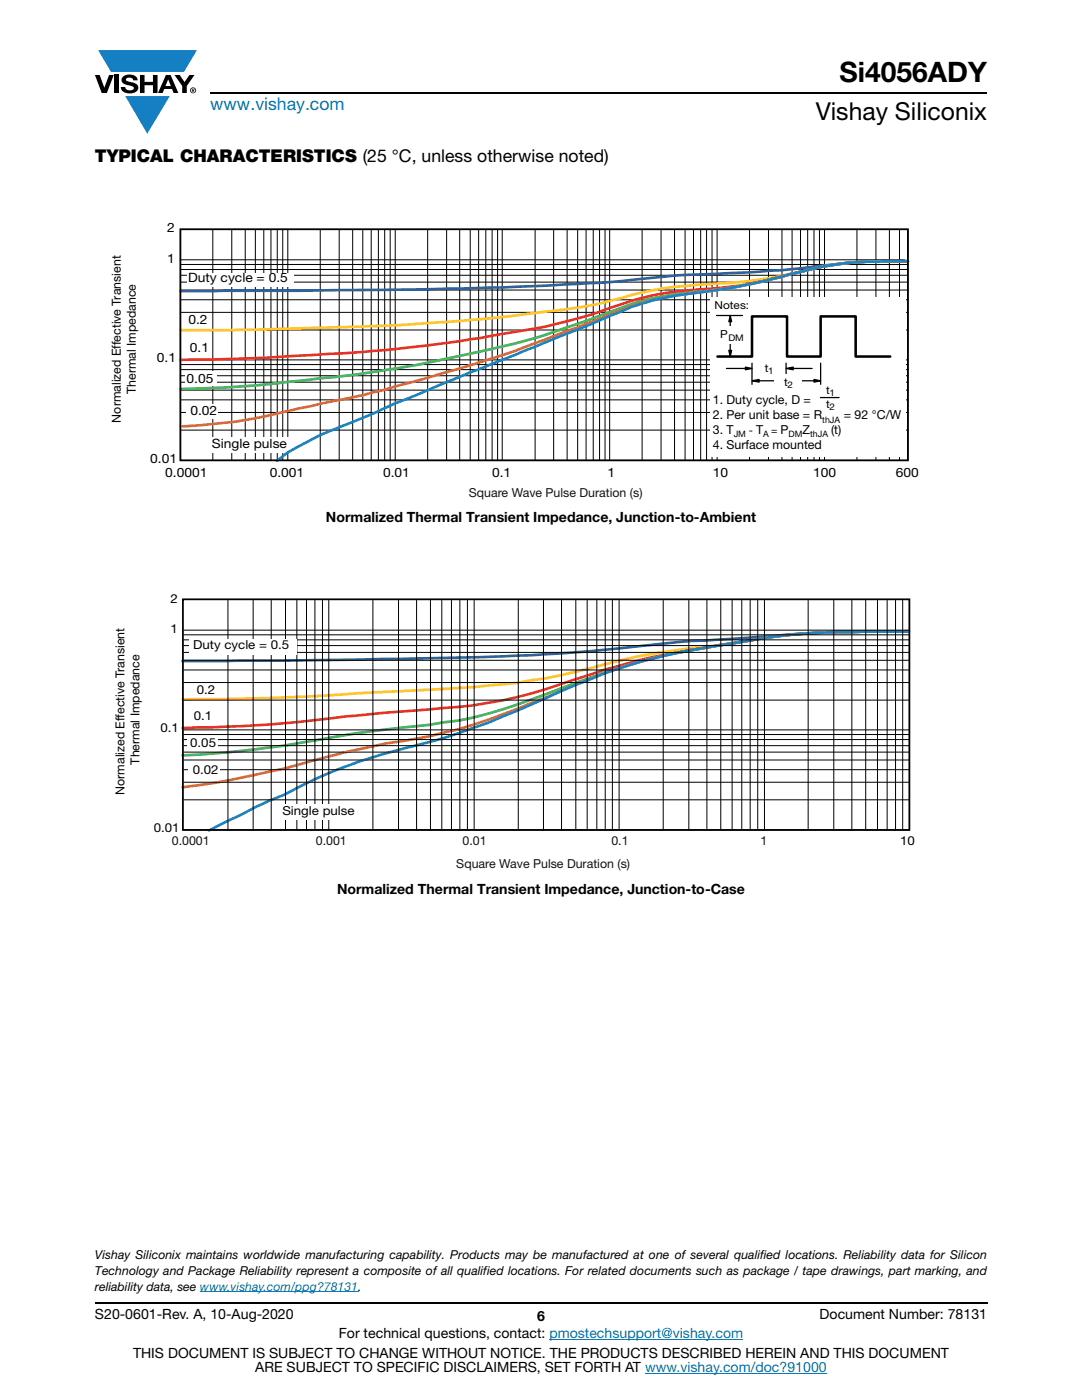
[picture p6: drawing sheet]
<svg xmlns="http://www.w3.org/2000/svg" width="216mm" height="279mm" viewBox="0 0 216 279" stroke-linecap="round" stroke-linejoin="round" font-family="sans-serif">
<g fill="#147fc3">
<path d="M19.6 10h19.7l-2.6 4.3h-1.1h-13.5z"/>
<path d="M25 19.2h8.9l-4.5 7.5z"/>
</g>
<g fill="#000">
<path d="M18.9 15h1l.9 2.5 1-2.5h.9l-1.4 3.6h-1zM22.9 15h.9v3.6h-.9zM24.6 15.3a2.1 2.1 0 0 1 2.8 .3l.1 .4h-.9a.79 .79 0 0 0-.7-.5 .79 .79 0 0 0-.8 .4l.3 .3 1 .2a1.08 1.08 0 0 1 1.2 1 1.08 1.08 0 0 1-1.1 1.2 1.73 1.73 0 0 1-2.4-1.2h.9a.96 .96 0 0 0 .8 .6 .96 .96 0 0 0 .9-.4 1.31 1.31 0 0 0-1.2-.6 1.03 1.03 0 0 1-1.1-.6 1.03 1.03 0 0 1 .2-1.1zM27.9 15h.9v1.3h1.7v-1.3h.9v3.6h-.9v-1.6h-1.7v1.6h-.9zM34.8 15h1.1l.9 1.4 1-1.4h1l-1.5 2.2v1.4h-.9v-1.4z"/>
<path d="M33.6 15.9l.5 1.3h-1.1zM33.1 15l-1.6 3.6h1l.3-.8h1.5l.3 .8h1l-1.6-3.6z"/>
<path d="M38.4 17.8h.2v.2h-.2zM38.3 17.7v.7h.1v-.3l.4 .3-.2-.3 .2-.2-.1-.2z"/>
<path d="M38.1 18a.46 .46 0 0 1 .9 0 .46 .46 0 0 1-.9 0zM37.9 18a.6 .6 0 0 0 1.2 0 .6 .6 0 0 0-1.2 0z"/>
</g>
<path d="M42 18.6h155M18.9 260h178.1" fill="none" stroke="#000" stroke-width=".36"/>
<path d="M39.9 257.8h31.6M109.6 267.3h38.7M128.7 274h36.3" fill="none" stroke="#007ec4" stroke-width=".2"/>
<g fill="none" stroke="#000" stroke-width=".2">
<path d="M36 56.3h145.2M36 53.8h145.2M36 54.9h145.2M36 45.8h145.2M36 51.8h144.5M36 52.8h145.2M36 57.9h145.2M36 59.8h145.2M42.5 45.9v46M46.2 45.9v46M48.9 45.9v46M51 45.9v46"/>
<path d="M52.6 45.9v46M54.1 45.9v46M55.3 45.9v46M56.4 45.9v46M57.4 45.9v46M63.9 45.9v46M67.7 45.9v46M70.4 45.9v46M72.4 45.9v46M74.1 45.9v46M75.5 45.9v46M76.8 45.9v46"/>
<path d="M77.9 45.9v46M78.9 45.9v46M85.3 45.9v46M89.1 45.9v46M91.7 45.9v46M93.8 45.9v46M95.5 45.9v46M96.9 45.9v46M98.2 45.9v46M99.3 45.9v46M100.2 45.9v46M106.8 45.9v46"/>
<path d="M110.5 45.9v46M113.2 45.9v46M115.3 45.9v46M116.9 45.9v46M118.4 45.9v46M119.6 45.9v46M120.7 45.9v46M121.7 45.9v46M128.1 45.9v46M131.9 45.9v46M134.6 45.9v46M136.7 45.9v46"/>
<path d="M138.4 45.9v46M139.8 45.9v46M141 45.9v46M142.1 45.9v46M143.1 45.9v46M149.6 45.9v46M153.3 45.9v46M156 45.9v46M158.1 45.9v46M159.7 45.9v46M161.2 45.9v46M162.4 45.9v46"/>
<path d="M163.5 45.9v46M164.5 45.9v46M171 45.9v46M174.8 45.9v46M177.5 45.9v46M179.5 45.9v46M181.2 45.9v46h-145.2v-46M36 71.8h145.2M36 62.3h145.2M36 65.9h145.2M36 72.8h145.2M36 73.8h145.2"/>
<path d="M36 75h145.2M36 76.3h145.2M36 77.9h145.2M36 79.8h145.2M36 82.3h145.2M36 85.8h145.2"/>
</g>
<g fill="#fff">
<path d="M36.9 74h6.3v2.9h-6.3z"/>
<path d="M37.2 80.7h6.4v2.9h-6.4z"/>
<path d="M40.3 87.3h17.9v3.1h-17.9z"/>
<path d="M37.4 54.5h21.2v2.6h-21.2z"/>
</g>
<path d="M181.2 52.1a122.8 122.8 0 0 0-21 1.4l-4.3 .4-10.4 .6a218.9 218.9 0 0 0-23.9 1.8 903.5 903.5 0 0 1-54.9 1.6l-30.7 .2" fill="none" stroke="#2d5d9d" stroke-width=".53"/>
<path d="M181.2 52.1h-3.9a58.8 58.8 0 0 0-17.1 2.1 95.7 95.7 0 0 1-19.2 2.5 63.4 63.4 0 0 0-16.9 2.8l-2.5 .5a67.9 67.9 0 0 1-12.9 2.2 417.4 417.4 0 0 1-49.7 3.3l-12.2 .4h-10.8" fill="none" stroke="#fec626" stroke-width=".53"/>
<path d="M181.2 52.1h-3.9a68.3 68.3 0 0 0-21.4 3.1 74.7 74.7 0 0 1-17.2 2.6 60.5 60.5 0 0 0-19.2 4.5 100.2 100.2 0 0 1-19.3 4.4 292 292 0 0 1-40.3 4.3 406.9 406.9 0 0 1-23.9 .8" fill="none" stroke="#ee2d2d" stroke-width=".53"/>
<path d="M181.2 52.1a93.5 93.5 0 0 0-14.2 .6 89.1 89.1 0 0 0-12.4 2.8l-1.1 .3a86.9 86.9 0 0 1-14.8 2.4 55.3 55.3 0 0 0-17.1 4.1l-4.3 1.6-6.3 2.2a193 193 0 0 1-23.7 5.9 232.7 232.7 0 0 1-25.5 3.8 239.1 239.1 0 0 1-21.5 1.7l-4.3 .1" fill="none" stroke="#48b85c" stroke-width=".53"/>
<path d="M181.2 52.1a86.4 86.4 0 0 0-15.7 .9l-5.3 1.2a141.4 141.4 0 0 1-22.7 4.4 50.7 50.7 0 0 0-13.4 3.3l-2.5 .9a344.7 344.7 0 0 1-27.7 10.1l-10.7 3.1a217.8 217.8 0 0 1-19.4 4.6l-3.9 .9a101.8 101.8 0 0 1-23.9 3.6" fill="none" stroke="#f37229" stroke-width=".53"/>
<path d="M181.2 52.1l-6 .1a63 63 0 0 0-17.2 2.5 122.6 122.6 0 0 1-19.3 3.8 59.7 59.7 0 0 0-12.8 2.8l-19.2 7.9a984.1 984.1 0 0 0-36.4 15.1l-2.1 .7a57.4 57.4 0 0 0-10.8 5.3l-2.1 1.6" fill="none" stroke="#1782c5" stroke-width=".53"/>
<path d="M36 45.7h145.2v46.2h-145.2z" fill="none" stroke="#000" stroke-width=".35"/>
<path d="M141.7 59.4h39v31.8h-39z" fill="#fff"/>
<g fill="none" stroke="#000" stroke-width=".25">
<path d="M143 63h5.2M145 73.5h4.1M148.7 73.3l1.4 .2-1.4 .3zM150.1 72.5v4.2M150.1 76l1.4-.3v.6zM151.1 76h4.1M156.9 72.5v2.1M156.9 73.5l1.4-.2v.5zM157.8 73.5h4.2M158.6 76h4.2M162.4 75.7l1.3 .3-1.3 .3zM163.7 79.3h3.7"/>
<path d="M163.7 72.5v4.2"/>
</g>
<path d="M148.7 73.3l1.4 .2-1.4 .3zM150.1 76l1.4-.3v.6zM156.9 73.5l1.4-.2v.5zM162.4 75.7l1.3 .3-1.3 .3z" fill="#000"/>
<g fill="#fff">
<path d="M150.7 71.8h5.6v3.5h-5.6z"/>
<path d="M154.5 74.6h5.6v3.5h-5.6z"/>
</g>
<path d="M145.4 69.9h.6l-.3 1.3zM145.7 63l.3 1.2h-.6z" fill="#000"/>
<path d="M145.4 69.9h.6l-.3 1.3zM145.7 63l.3 1.2h-.6zM145.7 63.8v6.5" fill="none" stroke="#000" stroke-width=".25"/>
<path d="M141.8 65.2h8.4v3.5h-8.4z" fill="#fff"/>
<path d="M143.2 71.2h6.9v-8.1h6.9v8.1h6.7v-8.1h7v8.1h6.9" fill="none" stroke="#000" stroke-width=".51"/>
<path d="M181.4 126.1h-8.8a390.7 390.7 0 0 0-27.4 1.4 385.4 385.4 0 0 0-25.9 2.3 620 620 0 0 1-45.3 1.8l-17.3 .2-20.3 .1" fill="none" stroke="#2d5d9d" stroke-width=".53"/>
<path d="M181.4 126.1h-8.8a143.7 143.7 0 0 0-29 2.6 133.1 133.1 0 0 0-26.1 4.7 103.3 103.3 0 0 1-19.9 3.4l-9.1 .7-14.4 .7a467.1 467.1 0 0 1-29 1.3l-8.7 .1" fill="none" stroke="#fec626" stroke-width=".53"/>
<path d="M181.4 126h-8.8a129.4 129.4 0 0 0-26.1 2.3l-2.9 .5a143.8 143.8 0 0 0-26.1 5.9 147.6 147.6 0 0 1-17.3 5.1 134.8 134.8 0 0 1-17.4 2l-14.1 1.2a253.3 253.3 0 0 1-32.3 2.3" fill="none" stroke="#ee2d2d" stroke-width=".53"/>
<path d="M181.4 126.1h-8.8a129.4 129.4 0 0 0-26.1 2.2 132.8 132.8 0 0 0-22.6 4.9l-7.6 2.6a301.2 301.2 0 0 1-18.7 6.6l-6.1 1.4-5.9 .9a261.6 261.6 0 0 0-26.1 3.6 194.9 194.9 0 0 1-23.1 2.4" fill="none" stroke="#48b85c" stroke-width=".53"/>
<path d="M181.4 126.1h-8.8a129.3 129.3 0 0 0-26.1 2.2 125.5 125.5 0 0 0-26 6.1l-5.9 2.4a217.2 217.2 0 0 1-23.1 8.7 99.9 99.9 0 0 1-14.6 2.9l-8.2 1.8-6.1 1.6a99.5 99.5 0 0 1-11.6 2.8l-3.1 .7a100.5 100.5 0 0 1-11.5 1.8" fill="none" stroke="#f37229" stroke-width=".53"/>
<path d="M181.4 126.1h-8.8a129.8 129.8 0 0 0-26.1 2.2 125.5 125.5 0 0 0-24.6 5.6l-7.3 2.9a247.7 247.7 0 0 1-23.1 9.5l-5.9 1.8a109.4 109.4 0 0 0-28.9 10.5l-5.7 2.5-9.3 4.6" fill="none" stroke="#1782c5" stroke-width=".53"/>
<g fill="none" stroke="#000" stroke-width=".2">
<path d="M45.5 119.8v45.8M50.5 119.8v45.8M54.1 119.8v45.8M57 119.8v45.8M59.2 119.8v45.8M61.2 119.8v45.8M62.8 119.8v45.8M64.3 119.8v45.8M65.6 119.8v45.8M74.4 119.8v45.8M79.5 119.8v45.8M83.1 119.8v45.8"/>
<path d="M85.9 119.8v45.8M88.2 119.8v45.8M90.1 119.8v45.8M91.8 119.8v45.8M93.3 119.8v45.8M94.6 119.8v45.8M103.4 119.8v45.8M108.4 119.8v45.8M112 119.8v45.8M114.9 119.8v45.8M117.2 119.8v45.8M119.1 119.8v45.8"/>
<path d="M120.8 119.8v45.8M122.2 119.8v45.8M123.5 119.8v45.8M132.3 119.8v45.8M137.4 119.8v45.8M141.1 119.8v45.8M143.8 119.8v45.8M146.1 119.8v45.8M148 119.8v45.8M149.7 119.8v45.8M151.2 119.8v45.8M152.5 119.8v45.8"/>
<path d="M161.3 119.8v45.8M166.4 119.8v45.8M170 119.8v45.8M172.7 119.8v45.8M175.1 119.8v45.8M177 119.8v45.8M178.7 119.8v45.8M180.1 119.8v45.8M181.5 119.8v45.8h-144.8M36.7 125.8h144.8M36.7 126.7h144.8M36.7 131.8h144.8"/>
<path d="M36.7 133.7h144.8M36.7 136.2h144.8M36.7 139.7h144.8M36.7 130.2h144.8M36.7 127.7h144.8M36.7 128.8h144.8M36.7 146.6h144.8M36.7 147.6h144.8M36.7 148.8h144.8M36.7 150.1h144.8M36.7 151.7h144.8M36.7 153.6h144.8"/>
<path d="M36.7 156.1h144.8M36.7 159.6h144.8M36.7 145.7h144.8"/>
</g>
<g fill="#fff">
<path d="M37.4 146.9h6v2.8h-6z"/>
<path d="M37.6 152.3h6.2v2.9h-6.2z"/>
<path d="M55.7 160.5h17.9v3.1h-17.9z"/>
<path d="M37.9 127.5h21.3v3.1h-21.3z"/>
</g>
<path d="M36.5 119.6h145v46h-145z" fill="none" stroke="#000" stroke-width=".35"/>
<text font-size="5.6" x="167.5" y="16.4">Si4056ADY</text>
<text font-size="4.9" x="162.8" y="24">Vishay Siliconix</text>
<text font-size="3.5" fill="#007ec4" x="42" y="21.9">www.vishay.com</text>
<text font-size="3.5" x="18.9" y="32.3">TYPICAL CHARACTERISTICS (25 °C, unless otherwise noted)</text>
<g font-size="2.8">
<text x="65" y="104.1">Normalized Thermal Transient Impedance, Junction-to-Ambient</text>
<text x="67.2" y="178.5">Normalized Thermal Transient Impedance, Junction-to-Case</text>
<text x="18.9" y="263.3">S20-0601-Rev. A, 10-Aug-2020</text>
<text x="107.2" y="263.6">6</text>
<text x="163.6" y="263.3">Document Number: 78131</text>
<text x="67.6" y="267.1">For technical questions, contact: pmostechsupport@vishay.com</text>
<text x="26.5" y="271">THIS DOCUMENT IS SUBJECT TO CHANGE WITHOUT NOTICE. THE PRODUCTS DESCRIBED HEREIN AND THIS DOCUMENT</text>
<text x="50.9" y="273.8">ARE SUBJECT TO SPECIFIC DISCLAIMERS, SET FORTH AT www.vishay.com/doc?91000</text>
</g>
<g font-size="2.6">
<text x="33.3" y="46.4">2</text>
<text x="33.3" y="52.5">1</text>
<text x="37.5" y="56.4">Duty cycle = 0.5</text>
<text x="37.6" y="64.8">0.2</text>
<text x="37.9" y="70.2">0.1</text>
<text x="31.3" y="72.3">0.1</text>
<text x="37.2" y="76.5">0.05</text>
<text x="38" y="82.8">0.02</text>
<text x="42.3" y="89.4">Single pulse</text>
<text x="30" y="92.4">0.01</text>
<text x="33" y="95.2">0.0001</text>
<text x="53.8" y="95.2">0.001</text>
<text x="76.4" y="95.2">0.01</text>
<text x="98.2" y="95.2">0.1</text>
<text x="121.2" y="95.2">1</text>
<text x="142.3" y="95.2">10</text>
<text x="162.3" y="95.2">100</text>
<text x="178.7" y="95.2">600</text>
</g>
<g font-size="2.5">
<text x="27.1" y="78.6" transform="rotate(-90 27.1 78.6)">Thermal Impedance</text>
<text x="24.1" y="84.3" transform="rotate(-90 24.1 84.3)">Normalized Effective Transient</text>
<text x="34" y="120.3">2</text>
<text x="34" y="126.4">1</text>
<text x="38.6" y="129.6">Duty cycle = 0.5</text>
<text x="38.7" y="143.6">0.1</text>
<text x="39.2" y="138.5">0.2</text>
<text x="32" y="146.1">0.1</text>
<text x="38" y="149">0.05</text>
<text x="27.8" y="152.6" transform="rotate(-90 27.8 152.6)">Thermal Impedance</text>
<text x="38.5" y="154.5">0.02</text>
<text x="24.8" y="158.6" transform="rotate(-90 24.8 158.6)">Normalized Effective Transient</text>
<text x="30.7" y="166.1">0.01</text>
<text x="56.3" y="162.6">Single pulse</text>
<text x="179.6" y="168.6">10</text>
<text x="18.9" y="251.2">Vishay Siliconix maintains worldwide manufacturing capability. Products may be manufactured at one of several qualified locations. Reliability data for Silicon</text>
<text x="18.9" y="254.4">Technology and Package Reliability represent a composite of all qualified locations. For related documents such as package / tape drawings, part marking, and</text>
<text x="18.9" y="257.6">reliability data, see www.vishay.com/ppg?78131.</text>
</g>
<g font-size="2.5" fill="#000001">
<text x="142.2" y="80.7">1. Duty cycle, D =</text>
<text x="142.2" y="83.6">2. Per unit base = R</text>
<text x="168.4" y="83.6">= 92 °C/W</text>
<text x="142.2" y="89.6">4. Surface mounted</text>
<text x="142.2" y="86.6">3. T</text>
<text x="150.9" y="86.6">T</text>
<text x="155.8" y="86.6">P</text>
<text x="160.1" y="86.6">Z</text>
<text x="165.8" y="86.6">(t)</text>
</g>
<g font-size="2.5" fill="#101315">
<text x="93.5" y="99.2">Square Wave Pulse Duration (s)</text>
<text x="34.3" y="168.7">0.0001</text>
<text x="63" y="168.7">0.001</text>
<text x="91.1" y="173.3">Square Wave Pulse Duration (s)</text>
<text x="92.3" y="168.7">0.01</text>
<text x="122" y="168.7">0.1</text>
<text x="151.8" y="168.6">1</text>
</g>
<g font-size="2.2">
<text x="142.6" y="61.6">Notes:</text>
<text x="143.7" y="67.5">P</text>
<text x="152.6" y="74.1">t</text>
<text x="156.5" y="77">t</text>
<text x="164.8" y="78.5">t</text>
<text x="164.8" y="81.5">t</text>
</g>
<g font-size="2.1" fill="#000001">
<text x="149.4" y="86.6">-</text>
<text x="153.9" y="86.6">=</text>
</g>
<g font-size="1.8">
<text x="145.3" y="68">DM</text>
<text x="153.3" y="74.6">1</text>
<text x="157.1" y="77.4">2</text>
<text x="165.5" y="79">1</text>
<text x="165.5" y="81.9">2</text>
</g>
<g font-size="1.8" fill="#000001">
<text x="146.4" y="87.3">JM</text>
<text x="152.3" y="87.3">A</text>
<text x="157.4" y="87.3">DM</text>
<text x="161.6" y="87.3">thJA</text>
<text x="164.1" y="84.3">thJA</text>
</g>
</svg>
